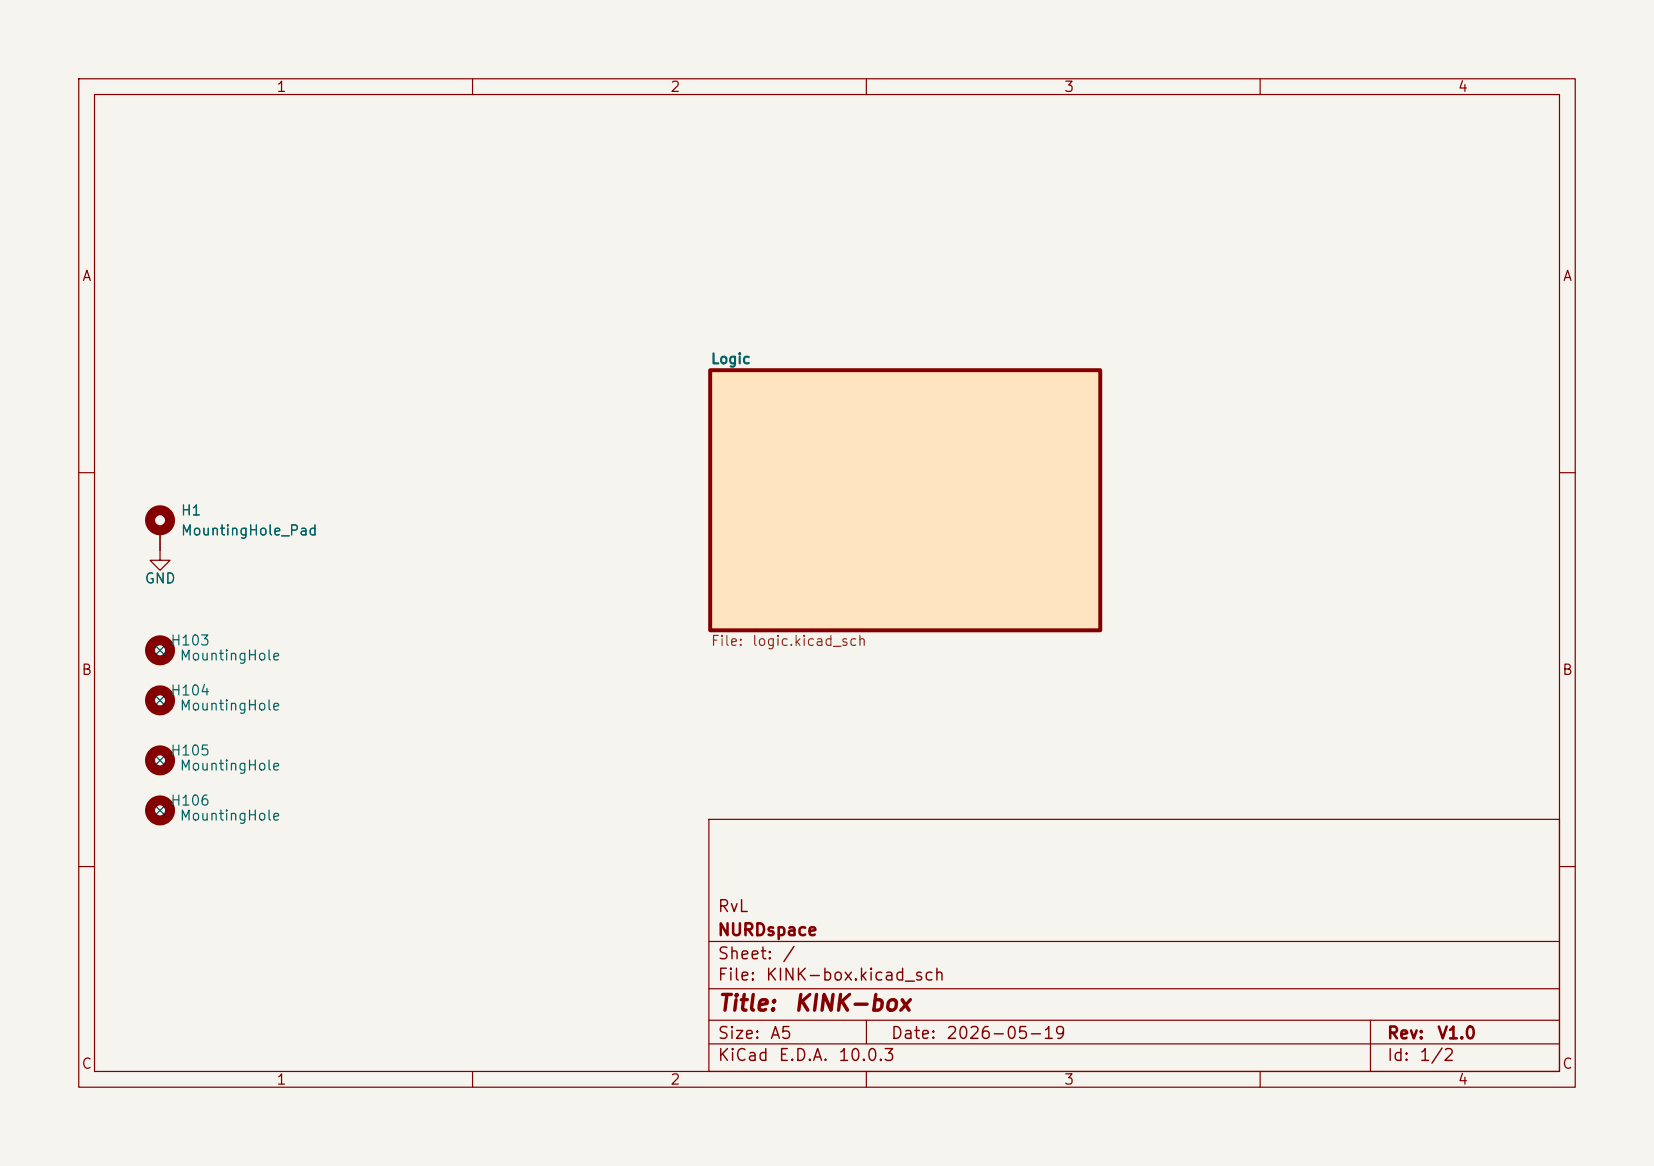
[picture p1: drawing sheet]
<svg xmlns="http://www.w3.org/2000/svg" width="210mm" height="148mm" viewBox="0 0 210 148" stroke-linecap="round" stroke-linejoin="round" font-family="sans-serif">
<path d="M0 0h210v148h-210z" fill="#f5f4ef" stroke="#f5f4ef" stroke-width=".13"/>
<g fill="none" stroke="#840000" stroke-width=".15">
<path d="M10 10h190v128h-190zM12 12h186v124h-186zM60 10v2M110 10v2M160 10v2M10 60h2M20.3 67.3v3.8h-1.3l1.3 1.3 1.3-1.3h-1.3M198 60h2M10 110h2M90 104h108v32h-108zM90 119.5h108M198 110h2"/>
<path d="M60 136v2M90 132.5h108M90 129.5h108M90 125.5h108M110 136v2M110 129.5v3M160 136v2M174 129.5v6.5"/>
</g>
<path d="M90.2 47h49.5v33h-49.5z" fill="#ffe5bf" stroke="#ffe5bf" stroke-width=".13"/>
<path d="M90.2 47h49.5v33h-49.5z" fill="none" stroke="#840000" stroke-width=".5"/>
<g fill="none" stroke="#840000" stroke-width="1.3">
<circle cx="20.3" cy="66" r="1.27"/>
<circle cx="20.3" cy="88.9" r="1.27"/>
<circle cx="20.3" cy="82.5" r="1.27"/>
<circle cx="20.3" cy="96.5" r="1.27"/>
<circle cx="20.3" cy="102.9" r="1.27"/>
</g>
<path d="M19.7 88.3l1.2 1.2M19.7 95.9l1.2 1.2M19.7 81.9l1.2 1.3M20.9 88.3l-1.2 1.2M20.9 95.9l-1.2 1.2M20.9 81.9l-1.2 1.3M19.7 102.3l1.2 1.2M20.9 102.3l-1.2 1.2" fill="none" stroke="#000084" stroke-width=".15"/>
<g font-size="2" fill="#840000">
<text x="91" y="128.8">Title:</text>
<text x="100.7" y="128.8">KINK-box</text>
</g>
<g font-size="1.5" fill="#840000">
<text x="91" y="119.2">NURDspace</text>
<text x="91" y="116.2">RvL</text>
<text x="91" y="124.9">File:</text>
<text x="91" y="122.2">Sheet:</text>
<text x="97.1" y="124.9">KINK-box.kicad_sch</text>
<text x="99.2" y="122.2">/</text>
<text x="91" y="135.1">KiCad</text>
<text x="91" y="132.3">Size:</text>
<text x="97.7" y="132.3">A5</text>
<text x="98.7" y="135.1">E.D.A.</text>
<text x="106.3" y="135.1">10.0.3</text>
<text x="113" y="132.3">Date:</text>
<text x="120" y="132.3">2026-05-19</text>
<text x="176" y="132.3">Rev:</text>
<text x="176" y="135.1">Id:</text>
<text x="180.1" y="135.1">1/2</text>
<text x="182.4" y="132.3">V1.0</text>
</g>
<g font-size="1.3" fill="#840000">
<text x="35" y="12">1</text>
<text x="85" y="12">2</text>
<text x="135" y="12">3</text>
<text x="185" y="12">4</text>
<text x="10.3" y="36">A</text>
<text x="198.4" y="36">A</text>
<text x="10.3" y="86">B</text>
<text x="198.3" y="86">B</text>
<text x="10.3" y="136">C</text>
<text x="198.3" y="136">C</text>
<text x="35" y="138">1</text>
<text x="85" y="138">2</text>
<text x="135" y="138">3</text>
<text x="185" y="138">4</text>
</g>
<g font-size="1.3" fill="#006464">
<text x="90.2" y="46.5">Logic</text>
<text x="22.9" y="65.7">H1</text>
<text x="22.9" y="68.3">MountingHole_Pad</text>
<text x="18.3" y="74.4">GND</text>
<text x="21.5" y="82.3">H103</text>
<text x="21.5" y="88.6">H104</text>
<text x="22.7" y="84.2">MountingHole</text>
<text x="22.7" y="90.5">MountingHole</text>
<text x="21.5" y="96.2">H105</text>
<text x="22.7" y="98.1">MountingHole</text>
<text x="21.5" y="102.6">H106</text>
<text x="22.7" y="104.5">MountingHole</text>
</g>
<g font-size="1.3" fill="#725600">
<text x="90.2" y="82.3">File:</text>
<text x="95.4" y="82.3">logic.kicad_sch</text>
</g>
</svg>
